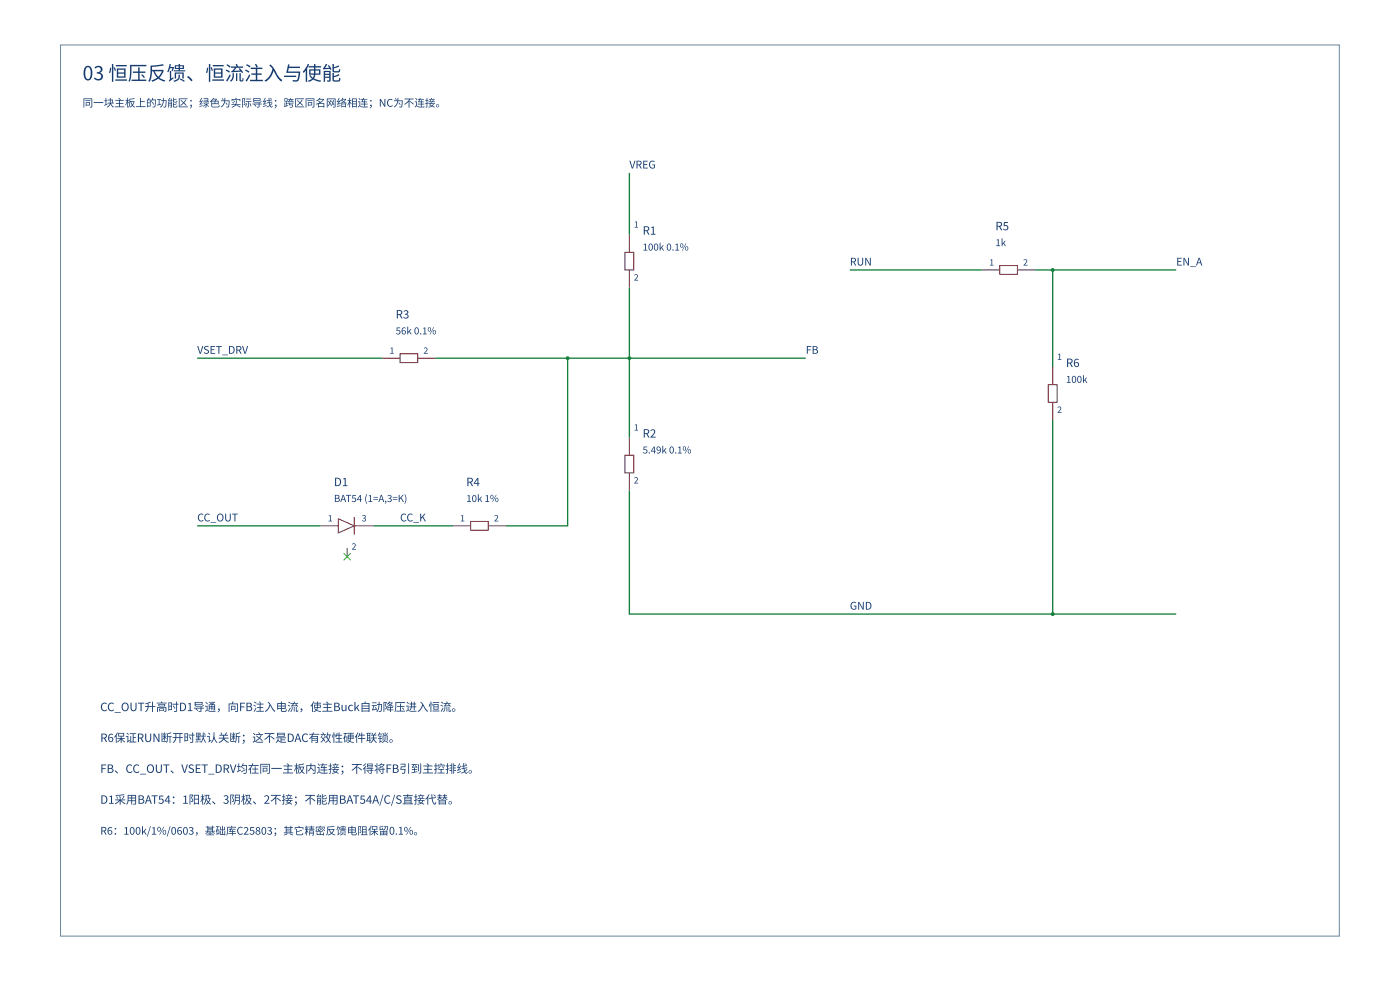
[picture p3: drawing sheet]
<svg xmlns="http://www.w3.org/2000/svg" width="420mm" height="297mm" viewBox="0 0 420 297" stroke-linecap="round" stroke-linejoin="round" font-family="sans-serif">
<path d="M18.2 13.5h383.8v267.3h-383.8z" fill="none" stroke="#6b879c" stroke-width=".3"/>
<path d="M187.6 75.7h2.6v5.3h-2.6zM188.9 70.4v5.3M188.9 81v5.3M114.8 107.5h5.3M120.1 106.1h5.3v2.7h-5.3zM125.4 107.5h5.3M187.6 136.6h2.6v5.3h-2.6zM188.9 131.3v5.3M188.9 141.9v5.3" fill="none" stroke="#8b2323" stroke-width=".3"/>
<path d="M188.9 51.9v18.5M188.9 86.3v45M59.2 107.5h55.6M130.7 107.5h111.1M188.9 147.2v37h164.1" fill="none" stroke="#14803c" stroke-width=".4"/>
<circle cx="188.9" cy="107.5" r=".58" fill="#14803c"/>
<path d="M96.3 157.8h5.3M101.6 155.6l4.7 2.2-4.7 2.1zM106.3 157.8h5.8M106.3 155.1v5.3M136 157.8h5.3M141.3 156.4h5.2v2.7h-5.2zM146.5 157.8h5.3M104.2 164.4v2.6" fill="none" stroke="#8b2323" stroke-width=".3"/>
<path d="M103.1 166l2.2 2.1M105.3 166l-2.2 2.1" fill="none" stroke="#3a3" stroke-width=".3"/>
<path d="M170.4 107.5v50.3h-18.6M59.2 157.8h37.1M112.1 157.8h23.9" fill="none" stroke="#14803c" stroke-width=".4"/>
<circle cx="170.4" cy="107.5" r=".58" fill="#14803c"/>
<path d="M300.1 79.7h5.3v2.6h-5.3zM294.8 81h5.3M305.4 81h5.3M314.6 115.4h2.7v5.3h-2.7zM316 110.1v5.3M316 120.7v5.3" fill="none" stroke="#8b2323" stroke-width=".3"/>
<path d="M255.1 81h39.7M310.7 81h42.3M316 81v29.1M316 126v58.2" fill="none" stroke="#14803c" stroke-width=".4"/>
<g fill="#14803c">
<circle cx="316" cy="81" r=".58"/>
<circle cx="316" cy="184.2" r=".58"/>
</g>
<text font-size="5.8" fill="#173d70" x="24.8" y="24.1">03 恒压反馈、恒流注入与使能</text>
<g font-size="3.4" fill="#173d70">
<text x="192.9" y="70.4">R1</text>
<text x="298.8" y="69.1">R5</text>
<text x="118.8" y="95.5">R3</text>
<text x="319.9" y="110.1">R6</text>
<text x="192.9" y="131.3">R2</text>
<text x="100.2" y="145.8">D1</text>
<text x="139.9" y="145.8">R4</text>
<text x="30.1" y="213.3">CC_OUT升高时D1导通，向FB注入电流，使主Buck自 动降压进入恒流。</text>
<text x="30.1" y="222.6">R6保证RUN断开时默认关断；这不是DAC有效性硬件联锁。</text>
<text x="30.1" y="231.9">FB、CC_OUT、VSET_DRV均在同一主板内连接；不得将FB引到主控排线。</text>
<text x="30.1" y="241.1">D1采用BAT54：1阳极、3阴极、2不接；不能用BAT54A/C/S直接代替。</text>
</g>
<g font-size="3.2" fill="#173d70">
<text x="24.8" y="32">同一块主板上的功能区；绿色为实际导线；跨区同名网 络相连；NC为不连接。</text>
<text x="188.9" y="50.5">VREG</text>
<text x="255.1" y="79.7">RUN</text>
<text x="353" y="79.7">EN_A</text>
<text x="59.2" y="106.1">VSET_DRV</text>
<text x="241.8" y="106.1">FB</text>
<text x="59.2" y="156.4">CC_OUT</text>
<text x="120.1" y="156.4">CC_K</text>
<text x="255.1" y="182.9">GND</text>
<text x="30.1" y="250.4">R6：100k/1%/0603，基础库C25803；其它精密反馈电阻保留0.1%。</text>
</g>
<g font-size="2.9" fill="#173d70">
<text x="192.9" y="75.2">100k 0.1%</text>
<text x="298.8" y="73.8">1k</text>
<text x="118.8" y="100.3">56k 0.1%</text>
<text x="319.9" y="114.9">100k</text>
<text x="192.9" y="136.1">5.49k 0.1%</text>
<text x="100.2" y="150.6">BAT54 (1=A,3=K)</text>
<text x="139.9" y="150.6">10k 1%</text>
</g>
<g font-size="2.6" fill="#173d70">
<text x="190.2" y="68.3">1</text>
<text x="296.9" y="79.7">1</text>
<text x="307.1" y="79.7">2</text>
<text x="190.2" y="84.2">2</text>
<text x="116.9" y="106.1">1</text>
<text x="127.1" y="106.1">2</text>
<text x="317.3" y="108">1</text>
<text x="317.3" y="123.9">2</text>
<text x="190.2" y="129.2">1</text>
<text x="190.2" y="145.1">2</text>
<text x="98.4" y="156.4">1</text>
<text x="108.5" y="156.4">3</text>
<text x="138.1" y="156.4">1</text>
<text x="148.3" y="156.4">2</text>
<text x="105.5" y="164.9">2</text>
</g>
</svg>
